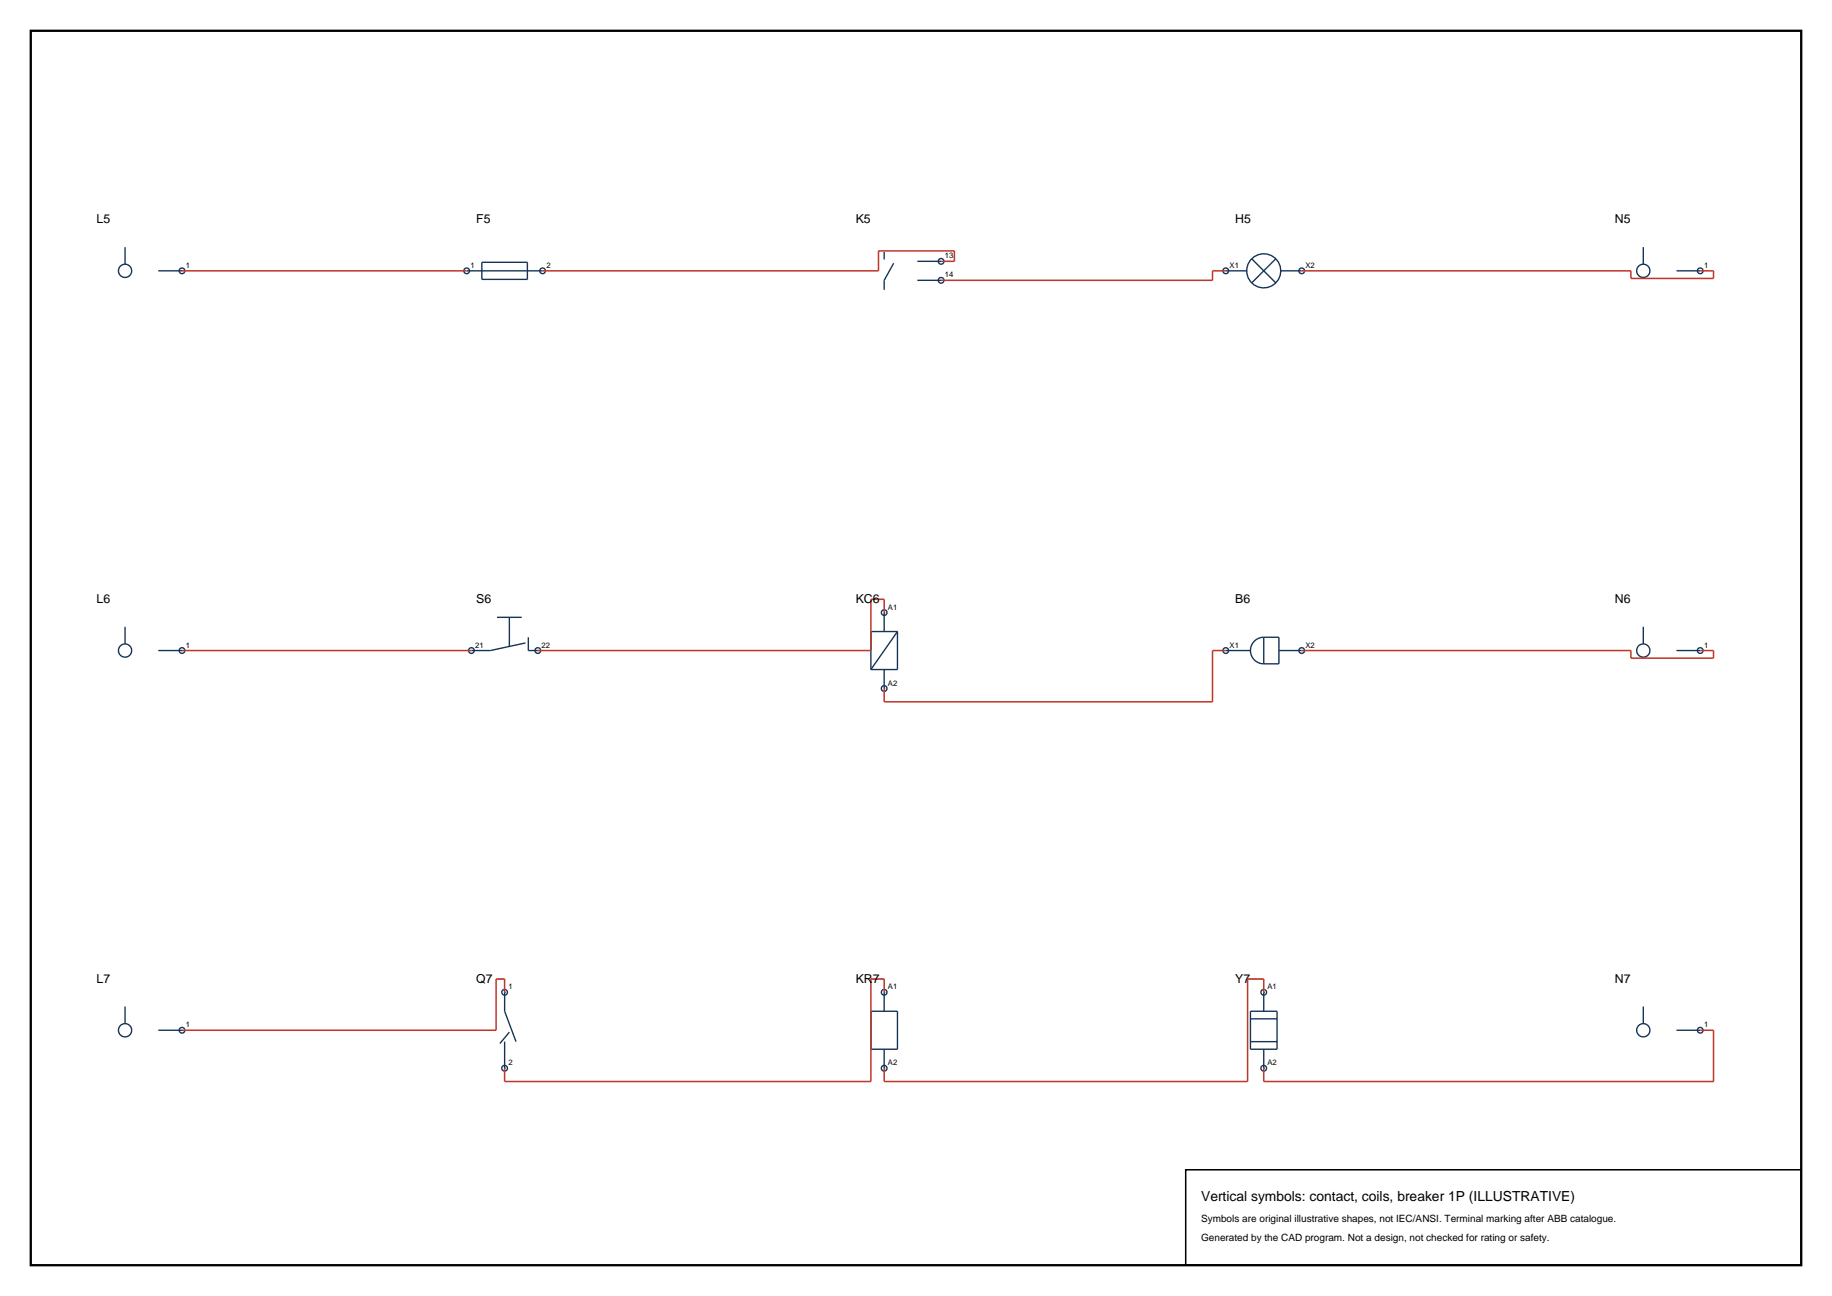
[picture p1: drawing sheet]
<svg xmlns="http://www.w3.org/2000/svg" width="420mm" height="297mm" viewBox="0 0 420 297" stroke-linecap="round" stroke-linejoin="round" font-family="sans-serif">
<path d="M7.1 7.1h405.8v282.8h-405.8z" fill="none" stroke="#000" stroke-width=".53"/>
<g fill="none" stroke="#143359" stroke-width=".32">
<path d="M28.7 56.6v3.9M202.7 57.7v1.8M210.3 59.9h5.5M287 59.3l5.5 5.5M292.5 59.3l-5.5 5.5M376.7 56.6v3.9M36.3 62.1h5.4M107 62.1h17.4M110.5 60.1h10.4v3.9h-10.4zM204.9 60.3l-2.2 3.9v2.2M210.3 64.2h5.5M281 62.1h4.8"/>
<path d="M293.6 62.1h4.8M384.4 62.1h5.4M28.7 143.6v4M36.3 149.1h5.4M113.9 141.5h5.7M116.8 141.5v6.7M120.5 147.3l-8.1 1.8h-4.3M121.1 146v3.1h2.2M202.7 140.4v4.3M202.7 153.4v4.4M205.8 144.7v8.7h-6.1M205.8 144.7h-6.1v8.7"/>
<path d="M205.8 144.7l-6.1 8.7M281 149.1h5.7M289.7 146a3 3 0 0 0-3 3.1 3 3 0 0 0 3 3M289.7 146v6.1M289.7 146h3.5v6.1h-3.5M293.2 149.1h5.2M376.7 143.6v4M384.4 149.1h5.4M28.7 230.7v3.9M36.3 236.1h5.4M115.7 227.4v4.4l2.6 6.9M115.7 238.7v6.1"/>
<path d="M116.8 236.5l-2.2 2.6M199.7 231.8h6.1v8.6h-6.1zM202.7 227.4v4.4M286.7 231.8h6.1v8.6h-6.1zM286.7 233.5h6.1M286.7 238.7h6.1M289.7 227.4v4.4M376.7 230.7v3.9M384.4 236.1h5.4M202.7 240.4v4.4M289.7 240.4v4.4"/>
<circle cx="215.8" cy="59.9" r=".65"/>
<circle cx="28.7" cy="62.1" r="1.52"/>
<circle cx="41.7" cy="62.1" r=".65"/>
<circle cx="107" cy="62.1" r=".65"/>
<circle cx="124.4" cy="62.1" r=".65"/>
<circle cx="215.8" cy="64.2" r=".65"/>
<circle cx="281" cy="62.1" r=".65"/>
<circle cx="289.7" cy="62.1" r="3.9"/>
<circle cx="298.4" cy="62.1" r=".65"/>
<circle cx="376.7" cy="62.1" r="1.52"/>
<circle cx="389.8" cy="62.1" r=".65"/>
<circle cx="28.7" cy="149.1" r="1.52"/>
<circle cx="41.7" cy="149.1" r=".65"/>
<circle cx="108.1" cy="149.1" r=".65"/>
<circle cx="123.3" cy="149.1" r=".65"/>
<circle cx="202.7" cy="157.8" r=".65"/>
<circle cx="202.7" cy="140.4" r=".65"/>
<circle cx="281" cy="149.1" r=".65"/>
<circle cx="298.4" cy="149.1" r=".65"/>
<circle cx="376.7" cy="149.1" r="1.52"/>
<circle cx="389.8" cy="149.1" r=".65"/>
<circle cx="28.7" cy="236.1" r="1.52"/>
<circle cx="41.7" cy="236.1" r=".65"/>
<circle cx="115.7" cy="227.4" r=".65"/>
<circle cx="202.7" cy="227.4" r=".65"/>
<circle cx="289.7" cy="227.4" r=".65"/>
<circle cx="376.7" cy="236.1" r="1.52"/>
<circle cx="389.8" cy="236.1" r=".65"/>
<circle cx="115.7" cy="244.8" r=".65"/>
<circle cx="202.7" cy="244.8" r=".65"/>
<circle cx="289.7" cy="244.8" r=".65"/>
</g>
<path d="M215.8 59.9h3v-2.4h-17.4v4.6h-77M41.7 62.1h65.3M281 62.1h-3v2.1h-62.2M298.4 62.1h75.5v1.7h18.9v-1.7h-3M41.7 149.1h66.4M202.7 140.4v-3.1h-3v11.8h-76.4M281 149.1h-3v11.7h-75.3v-3M298.4 149.1h75.5v1.7h18.9v-1.7h-3M115.7 227.4v-3h-2v11.7h-72M202.7 227.4v-3h-3v23.4h-84v-3M289.7 227.4v-3h-3.7v23.4h-83.3v-3M389.8 236.1h3v11.7h-103.1v-3" fill="none" stroke="#bf382b" stroke-width=".35"/>
<path d="M271.8 268.1h141.1v21.8h-141.1z" fill="none" stroke="#000" stroke-width=".35"/>
<text font-size="3.2" x="275.4" y="275.1">Vertical symbols: contact, coils, breaker 1P (ILLUSTRATIVE)</text>
<g font-size="2.8">
<text x="22.1" y="51.2">L5</text>
<text x="109.2" y="51.2">F5</text>
<text x="196.2" y="51.2">K5</text>
<text x="283.2" y="51.2">H5</text>
<text x="370.2" y="51.2">N5</text>
<text x="22.1" y="138.2">L6</text>
<text x="109.2" y="138.2">S6</text>
<text x="196.2" y="138.2">KC6</text>
<text x="283.2" y="138.2">B6</text>
<text x="370.2" y="138.2">N6</text>
<text x="22.1" y="225.2">L7</text>
<text x="109.2" y="225.2">Q7</text>
<text x="196.2" y="225.2">KR7</text>
<text x="283.2" y="225.2">Y7</text>
<text x="370.2" y="225.2">N7</text>
</g>
<g font-size="2.3">
<text x="275.4" y="280.1">Symbols are original illustrative shapes, not IEC/ANSI. Terminal marking after ABB catalogue.</text>
<text x="275.4" y="284.3">Generated by the CAD program. Not a design, not checked for rating or safety.</text>
</g>
<g font-size="1.8">
<text x="216.6" y="59.2">13</text>
<text x="42.6" y="61.4">1</text>
<text x="107.9" y="61.4">1</text>
<text x="125.3" y="61.4">2</text>
<text x="216.6" y="63.6">14</text>
<text x="281.9" y="61.4">X1</text>
<text x="299.3" y="61.4">X2</text>
<text x="390.7" y="61.4">1</text>
<text x="203.6" y="139.7">A1</text>
<text x="42.6" y="148.4">1</text>
<text x="108.9" y="148.4">21</text>
<text x="124.2" y="148.4">22</text>
<text x="281.9" y="148.4">X1</text>
<text x="299.3" y="148.4">X2</text>
<text x="390.7" y="148.4">1</text>
<text x="203.6" y="157.1">A2</text>
<text x="116.6" y="226.7">1</text>
<text x="203.6" y="226.7">A1</text>
<text x="290.6" y="226.7">A1</text>
<text x="42.6" y="235.4">1</text>
<text x="390.7" y="235.4">1</text>
<text x="116.6" y="244.1">2</text>
<text x="203.6" y="244.1">A2</text>
<text x="290.6" y="244.1">A2</text>
</g>
</svg>
